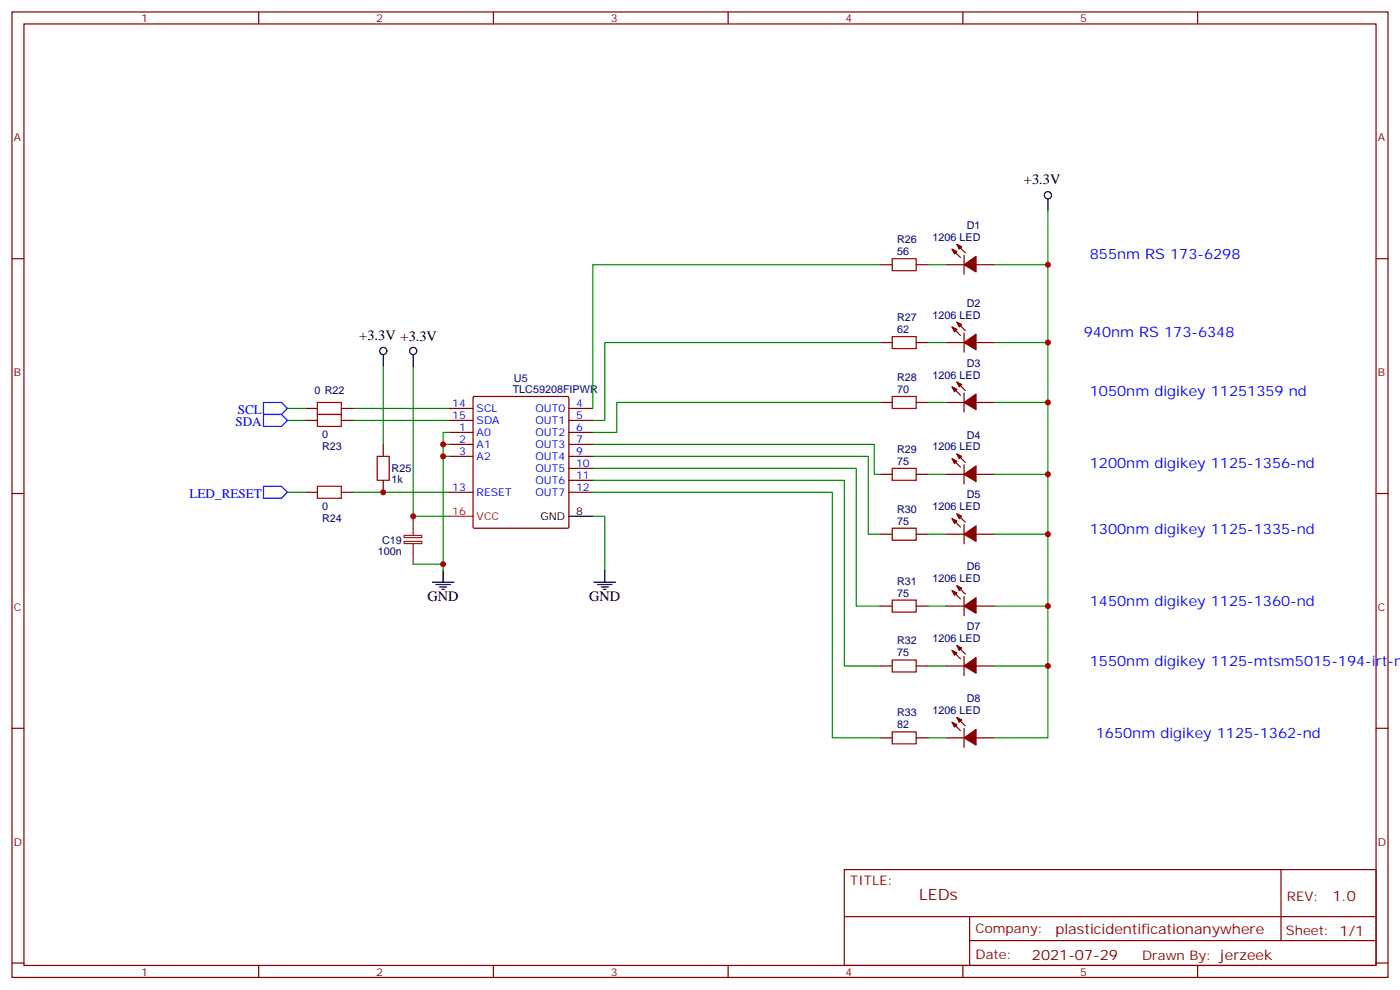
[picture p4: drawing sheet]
<svg xmlns="http://www.w3.org/2000/svg" width="412mm" height="292mm" viewBox="0 0 412 292" stroke-linecap="round" stroke-linejoin="round" font-family="sans-serif">
<g fill="none" stroke="#870000" stroke-width=".35">
<path d="M3.5 3.5h405.4v284.4h-405.4zM7.1 7.1h398.2v277.2h-398.2zM76.2 3.5v3.6M145.3 3.5v3.6M214.5 3.5v3.6M283.6 3.5v3.6M352.8 3.5v3.6M3.5 76.2h3.6M259.3 78h3.5M269.9 78h3.5M278.7 78h5.3M280.5 73.4l2.4 2.4"/>
<path d="M281.9 72l2.4 2.4M284 75.1v5.7M287.5 78h5.3M405.3 76.2h3.6M280.5 96.3l2.4 2.5M281.9 94.9l2.4 2.5M284 98.1v5.6M139.4 116.9l.3-.1h27.5l.3 .1 .1 38.3-.2 .3-27.7 .1-.3-.2zM259.3 100.9h3.5M259.3 118.5h3.5M269.9 100.9h3.5M269.9 118.5h3.5"/>
<path d="M278.7 100.9h5.3M278.7 118.5h5.3M280.5 113.9l2.4 2.5M281.9 112.5l2.4 2.5M284 115.7v5.7M287.5 100.9h5.3M287.5 118.5h5.3M90 120.3h3.5M90 123.8h3.5M100.5 120.3h3.6M100.5 123.8h3.6M112.9 130.9v3.5"/>
<path d="M132.3 120.3h7M132.3 127.4h7M132.3 130.9h7M132.3 134.4h7M132.3 123.8h7M167.6 120.3h7M167.6 127.4h7M167.6 130.9h7M167.6 134.4h7M167.6 123.8h7M167.6 137.9h7M259.3 139.7h3.5"/>
<path d="M269.9 139.7h3.5M278.7 139.7h5.3M280.5 135.1l2.4 2.5M281.9 133.7l2.4 2.5M284 136.9v5.6M287.5 139.7h5.3M3.5 145.3h3.6M90 145h3.5M100.5 145h3.6M112.9 141.5v3.5M132.3 145h7M167.6 141.5h7"/>
<path d="M167.6 145h7M259.3 157.3h3.5M269.9 157.3h3.5M278.7 157.3h5.3M280.5 152.8l2.4 2.4M281.9 151.3l2.4 2.5M284 154.5v5.7M287.5 157.3h5.3M405.3 145.3h3.6M259.3 178.5h3.5M269.9 178.5h3.5M278.7 178.5h5.3"/>
<path d="M280.5 173.9l2.4 2.5M281.9 172.5l2.4 2.5M284 175.7v5.6M287.5 178.5h5.3M259.3 196.1h3.5M269.9 196.1h3.5M278.7 196.1h5.3M280.5 191.6l2.4 2.4M281.9 190.1l2.4 2.5M284 193.3v5.7M287.5 196.1h5.3M3.5 214.5h3.6"/>
<path d="M259.3 217.3h3.5M269.9 217.3h3.5M278.7 217.3h5.3M280.5 212.7l2.4 2.5M281.9 211.3l2.4 2.5M284 214.5v5.6M287.5 217.3h5.3M405.3 214.5h3.6M248.7 256.1h156.6v28.2h-156.6zM377.3 256.1v20.9M248.7 270h156.5M285.6 277h119.6"/>
<path d="M285.6 270v14.1M3.5 283.6h3.6M76.2 284.3v3.6M145.3 284.3v3.6M214.5 284.3v3.6M283.6 284.3v3.6M352.8 284.3v3.6M405.3 283.6h3.6"/>
</g>
<g fill="#870000" stroke="#870000" stroke-width=".35">
<path d="M280.5 73.4l1.4 .7-.7 .7z"/>
<path d="M281.9 72l1.4 .7-.7 .7z"/>
<path d="M284 78l3.5-2.5v4.6z"/>
<path d="M280.5 96.3l1.4 .7-.7 .7z"/>
<path d="M281.9 94.9l1.4 .7-.7 .7z"/>
<path d="M284 100.9l3.5-2.5v4.6z"/>
<path d="M280.5 113.9l1.4 .8-.7 .7z"/>
<path d="M281.9 112.5l1.4 .7-.7 .7z"/>
<path d="M284 118.5l3.5-2.4v4.6z"/>
<path d="M280.5 135.1l1.4 .7-.7 .7z"/>
<path d="M281.9 133.7l1.4 .7-.7 .7z"/>
<path d="M284 139.7l3.5-2.5v4.6z"/>
<path d="M280.5 152.8l1.4 .7-.7 .7z"/>
<path d="M281.9 151.3l1.4 .7-.7 .8z"/>
<path d="M284 157.3l3.5-2.4v4.6z"/>
<path d="M280.5 173.9l1.4 .7-.7 .7z"/>
<path d="M281.9 172.5l1.4 .7-.7 .7z"/>
<path d="M284 178.5l3.5-2.5v4.6z"/>
<path d="M280.5 191.6l1.4 .7-.7 .7z"/>
<path d="M281.9 190.1l1.4 .8-.7 .7z"/>
<path d="M284 196.1l3.5-2.4v4.6z"/>
<path d="M280.5 212.7l1.4 .7-.7 .7z"/>
<path d="M281.9 211.3l1.4 .7-.7 .7z"/>
<path d="M284 217.3l3.5-2.5v4.6z"/>
</g>
<path d="M262.8 76.2h7.1v3.5h-7.1zM262.8 99.1h7.1v3.6h-7.1zM93.5 118.5h7v3.6h-7zM262.8 116.8h7.1v3.5h-7.1zM93.5 122.1h7v3.5h-7zM111.1 134.4h3.6v7.1h-3.6zM262.8 137.9h7.1v3.6h-7.1zM93.5 143.2h7v3.6h-7zM262.8 155.6h7.1v3.5h-7.1zM262.8 176.7h7.1v3.6h-7.1zM262.8 194.4h7.1v3.5h-7.1zM262.8 215.5h7.1v3.6h-7.1z" fill="none" stroke="#a10000" stroke-width=".35"/>
<g fill="none" stroke="#008700" stroke-width=".35">
<path d="M259.3 78h-84.7v42.3M273.4 78h5.3M292.8 78h15.9M308.7 62.1v155.2h-15.9M112.9 108v22.9M121.7 108v44h10.6M259.3 100.9h-81.1v22.9h-3.6M259.3 118.5h-77.6v8.9h-7.1M273.4 118.5h5.3M273.4 100.9h5.3M292.8 118.5h15.9M292.8 100.9h15.9"/>
<path d="M84.7 123.8h5.3M84.7 120.3h5.3M104.1 123.8h28.2M104.1 120.3h28.2M130.5 130.9h1.8M130.5 134.4h1.8M132.3 127.4h-1.8v40.5M174.6 130.9h82.9v8.8h1.8M174.6 134.4h81.2v22.9h3.5M174.6 137.9h77.6v40.6h7.1M273.4 139.7h5.3M292.8 139.7h15.9"/>
<path d="M84.7 145h5.3M104.1 145h28.2M174.6 152h3.6v15.9M174.6 141.5h74.1v54.6h10.6M174.6 145h70.6v72.3h14.1M273.4 157.3h5.3M292.8 157.3h15.9M121.7 166.2h8.8M273.4 178.5h5.3M292.8 178.5h15.9M273.4 196.1h5.3M292.8 196.1h15.9"/>
<path d="M273.4 217.3h5.3"/>
</g>
<g fill="none" stroke="#000" stroke-width=".35">
<path d="M308.7 58.6v3.5M112.9 104.4v3.6M121.7 104.4v3.6M167.6 152h7M127.4 171.4h6.3M128.4 172.2h4.2M129.5 172.9h2.1M130.2 173.6h.7M130.5 167.9v3.5M175 171.4h6.3M176 172.2h4.3M177.1 172.9h2.1"/>
<path d="M177.8 173.6h.7M178.2 167.9v3.5"/>
<circle cx="308.7" cy="57.5" r="1.06"/>
<circle cx="112.9" cy="103.4" r="1.06"/>
<circle cx="121.7" cy="103.4" r="1.06"/>
</g>
<path d="M77.6 118.5h5.3l1.8 1.8-1.8 1.8h-5.3zM77.6 122.1h5.3l1.8 1.7-1.8 1.8h-5.3zM77.6 143.2h5.3l1.8 1.8-1.8 1.8h-5.3z" fill="none" stroke="#00f" stroke-width=".35"/>
<path d="M132.3 152h7" fill="none" stroke="#f00" stroke-width=".35"/>
<path d="M119.1 159.5h5.1v.6h-5.1zM119.1 157.7h5.1v.6h-5.1zM121.7 152v5.7M121.7 160.2v6" fill="none" stroke="#8c2424" stroke-width=".35"/>
<g fill="#c00">
<circle cx="308.7" cy="196.1" r=".88"/>
<circle cx="308.7" cy="178.5" r=".88"/>
<circle cx="308.7" cy="157.3" r=".88"/>
<circle cx="308.7" cy="139.7" r=".88"/>
<circle cx="308.7" cy="118.5" r=".88"/>
<circle cx="308.7" cy="100.9" r=".88"/>
<circle cx="308.7" cy="78" r=".88"/>
<circle cx="130.5" cy="130.9" r=".88"/>
<circle cx="130.5" cy="134.4" r=".88"/>
<circle cx="112.9" cy="145" r=".88"/>
<circle cx="121.7" cy="152" r=".88"/>
<circle cx="130.5" cy="166.2" r=".88"/>
</g>
<text font-size="4.6" fill="#800" x="270.8" y="265.1">LEDs</text>
<g font-size="4.2">
<text x="301.6" y="54.3">+3.3V</text>
<text x="105.8" y="100.2">+3.3V +3.3V</text>
<text x="125.9" y="177.1">GND</text>
<text x="173.6" y="177.1">GND</text>
</g>
<g font-size="4.2" fill="#00f">
<text x="321" y="76.2">855nm RS 173-6298</text>
<text x="319.3" y="99.1">940nm RS 173-6348</text>
<text x="321" y="116.8">1050nm digikey 11251359 nd</text>
<text x="321" y="137.9">1200nm digikey 1125-1356-nd</text>
<text x="321" y="157.3">1300nm digikey 1125-1335-nd</text>
<text x="321" y="178.5">1450nm digikey 1125-1360-nd</text>
<text x="321" y="196.1">1550nm digikey 1125-mtsm5015-194-irt-nd</text>
<text x="322.8" y="217.3">1650nm digikey 1125-1362-nd</text>
</g>
<g font-size="4.2" fill="#800">
<text x="392.5" y="265.4">1.0</text>
<text x="310.9" y="274.9">plasticidentificationanywhere</text>
</g>
<text font-size="4.2" fill="#600" x="304" y="282.7">2021-07-29</text>
<g font-size="3.9" fill="#00f">
<text x="69.4" y="125.6">SDA</text>
<text x="70" y="122.1">SCL</text>
<text x="55.8" y="146.8">LED_RESET</text>
</g>
<g font-size="3.9" fill="#800">
<text x="250.5" y="260.7">TITLE:</text>
<text x="379.1" y="265.4">REV:</text>
<text x="287.4" y="274.9">Company:</text>
<text x="378.7" y="275.5">Sheet: 1/1</text>
<text x="287.4" y="282.6">Date:</text>
<text x="336.4" y="282.7">Drawn By: jerzeek</text>
</g>
<g font-size="3.2" fill="#800">
<text x="41.6" y="6.5">1</text>
<text x="110.8" y="6.5">2</text>
<text x="179.9" y="6.5">3</text>
<text x="249.1" y="6.5">4</text>
<text x="318.2" y="6.5">5</text>
<text x="4.1" y="41.6">A</text>
<text x="405.9" y="41.6">A</text>
<text x="4.1" y="110.8">B</text>
<text x="405.9" y="110.8">B</text>
<text x="4.1" y="179.9">C</text>
<text x="405.9" y="179.9">C</text>
<text x="4.1" y="249.1">D</text>
<text x="405.9" y="249.1">D</text>
<text x="41.6" y="287.3">1</text>
<text x="110.8" y="287.3">2</text>
<text x="179.9" y="287.3">3</text>
<text x="249.1" y="287.3">4</text>
<text x="318.2" y="287.3">5</text>
</g>
<g font-size="3.2" fill="#000080">
<text x="264.2" y="71.6">R26</text>
<text x="274.7" y="70.9">1206 LED</text>
<text x="284.8" y="67.4">D1</text>
<text x="264.2" y="75.1">56</text>
<text x="264.2" y="94.5">R27</text>
<text x="274.7" y="93.8">1206 LED</text>
<text x="284.8" y="90.4">D2</text>
<text x="264.2" y="98.1">62</text>
<text x="284.8" y="108">D3</text>
<text x="151.4" y="112.5">U5</text>
<text x="264.2" y="112.2">R28</text>
<text x="274.7" y="111.5">1206 LED</text>
<text x="92.6" y="116.1">0 R22</text>
<text x="151" y="115.7">TLC59208FIPWR</text>
<text x="264.2" y="115.7">70</text>
<text x="94.9" y="129.1">0</text>
<text x="284.8" y="129.2">D4</text>
<text x="94.9" y="132.5">R23</text>
<text x="264.2" y="136.9">75</text>
<text x="264.2" y="133.3">R29</text>
<text x="274.7" y="132.6">1206 LED</text>
<text x="115.4" y="142.2">1k</text>
<text x="115.4" y="139.1">R25</text>
<text x="284.8" y="146.8">D5</text>
<text x="94.9" y="150.3">0</text>
<text x="94.9" y="153.7">R24</text>
<text x="264.2" y="154.5">75</text>
<text x="264.2" y="151">R30</text>
<text x="274.7" y="150.3">1206 LED</text>
<text x="112.5" y="160.3">C19</text>
<text x="111.3" y="163.4">100n</text>
<text x="284.8" y="168">D6</text>
<text x="264.2" y="172.2">R31</text>
<text x="274.7" y="171.4">1206 LED</text>
<text x="264.2" y="175.7">75</text>
<text x="284.8" y="185.6">D7</text>
<text x="264.2" y="189.8">R32</text>
<text x="274.7" y="189.1">1206 LED</text>
<text x="264.2" y="193.3">75</text>
<text x="284.8" y="206.8">D8</text>
<text x="264.2" y="214.5">82</text>
<text x="264.2" y="211">R33</text>
<text x="274.7" y="210.3">1206 LED</text>
</g>
<g font-size="3.2" fill="#00f">
<text x="133.2" y="119.9">14</text>
<text x="169.7" y="119.9">4</text>
<text x="133.2" y="123.5">15</text>
<text x="140.4" y="121.4">SCL</text>
<text x="140.4" y="124.9">SDA</text>
<text x="157.7" y="121.4">OUT0</text>
<text x="157.7" y="124.9">OUT1</text>
<text x="169.7" y="123.5">5</text>
<text x="135.2" y="127">1</text>
<text x="135.2" y="130.5">2</text>
<text x="140.4" y="128.4">A0</text>
<text x="140.4" y="131.9">A1</text>
<text x="157.7" y="128.4">OUT2</text>
<text x="157.7" y="131.9">OUT3</text>
<text x="169.7" y="127">6</text>
<text x="169.7" y="130.5">7</text>
<text x="135.2" y="134.1">3</text>
<text x="140.4" y="135.5">A2</text>
<text x="157.7" y="135.5">OUT4</text>
<text x="169.7" y="134.1">9</text>
<text x="169.7" y="137.6">10</text>
<text x="157.7" y="139">OUT5</text>
<text x="157.7" y="142.5">OUT6</text>
<text x="169.7" y="141.1">11</text>
<text x="133.2" y="144.6">13</text>
<text x="140.4" y="146.1">RESET</text>
<text x="157.7" y="146.1">OUT7</text>
<text x="169.7" y="144.6">12</text>
</g>
<g font-size="3.2" fill="#f00">
<text x="133.2" y="151.7">16</text>
<text x="140.4" y="153.1">VCC</text>
</g>
<g font-size="3.2">
<text x="159.2" y="153.1">GND</text>
<text x="169.7" y="151.7">8</text>
</g>
</svg>
